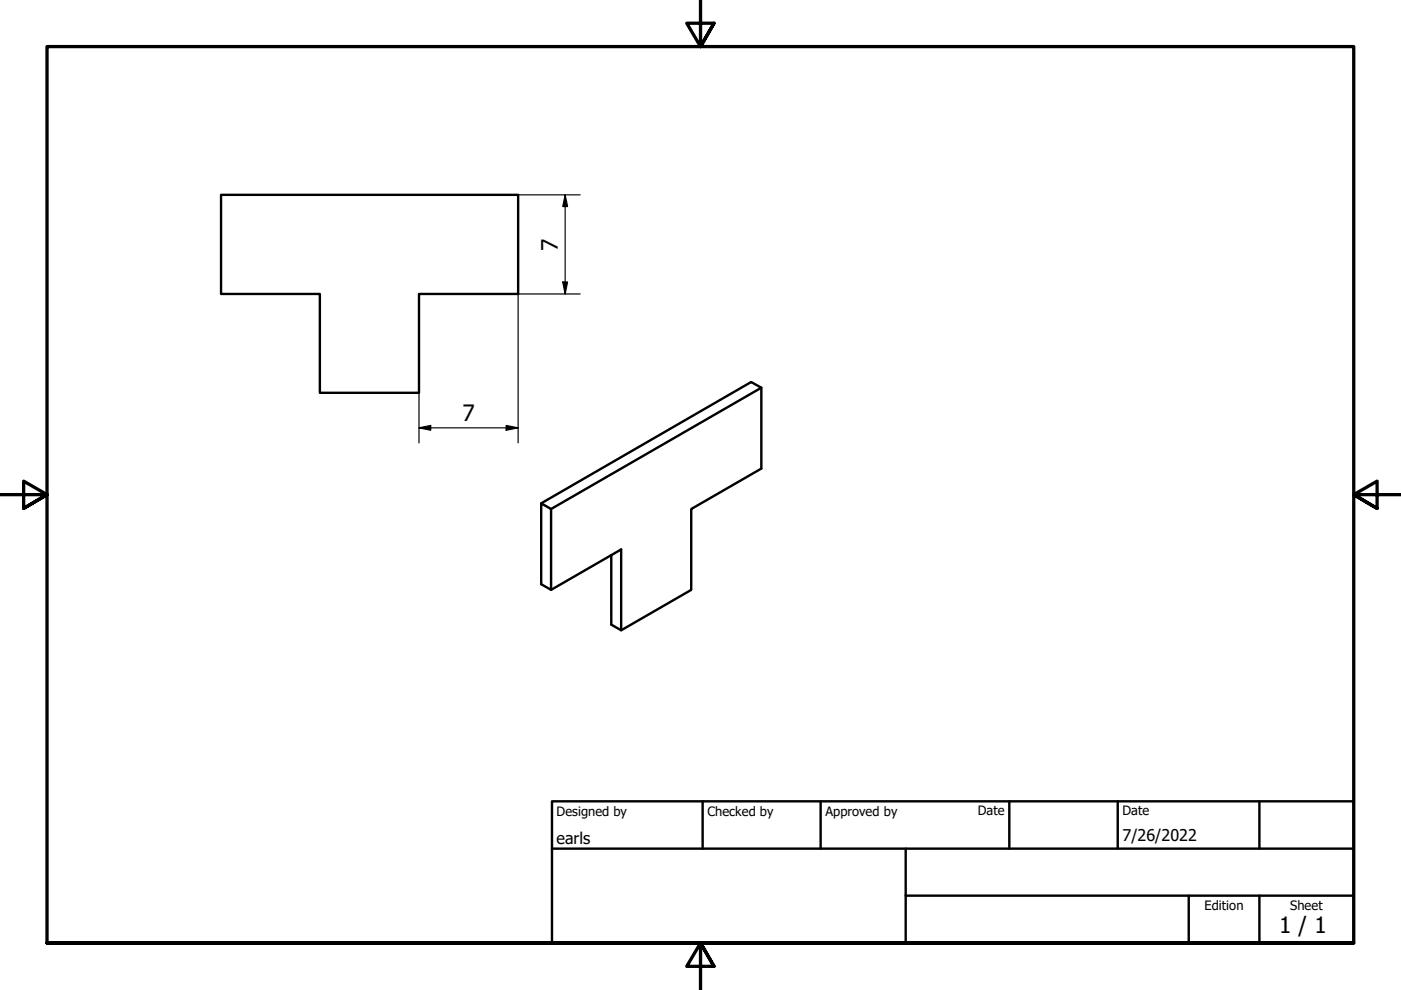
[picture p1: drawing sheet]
<svg xmlns="http://www.w3.org/2000/svg" width="297mm" height="210mm" viewBox="0 0 297 210" stroke-linecap="round" stroke-linejoin="round" font-family="sans-serif">
<!-- layer: Visible (ISO) -->
<path d="M46.9 41.3h63v21h-21.1v21h-21v-21h-20.9zM161.4 82.2v17.1l-14.8 8.6v17.2l-14.9 8.5-2.1-1.2v-14.7M114.7 106.7l44.6-25.7 2.1 1.2-44.6 25.7M116.8 125.1v-17.2l-2.1-1.2v17.2l2.1 1.2 14.9-8.6v17.1" fill="none" stroke="#000" stroke-width=".51"/>
<!-- layer: Border (ISO) -->
<path d="M148.5 -.1v10l-2.9-5h5.8l-2.9 5 2.9-5M0 104.9h10l-5-2.9v5.8l5-2.9-5 2.9M297 104.9h-10l5-2.9v5.8l-5-2.9 5 2.9M10 199.9v-190h277v190h-277h277M151.4 204.9l-2.9-5 2.9 5h-5.8l2.9-5v10" fill="none" stroke="#000" stroke-width=".7"/>
<!-- layer: Title (ISO) -->
<path d="M117 169.9h170v30h-170zM117 179.9h170M149 169.9v10M174 169.9v10M192 179.9v20M214 169.9v10M237 169.9v10M267 169.9v10M192 189.9h95M252 189.9v10M267 189.9v10" fill="none" stroke="#000" stroke-width=".51"/>
<!-- layer: Dimension (ISO) -->
<path d="M109.9 41.3h13.1M119.3 59.8h1l-.5 2.5zM119.8 41.3l.5 2.5h-1zM119.8 41.3v21M88.8 62.3v31.6M123 62.3h-13.1v31.6M88.8 90.7l2.5-.5v1zM88.8 90.7h21.1M107.3 90.2l2.6 .5-2.6 .5z" fill="none" stroke="#000" stroke-width=".25"/>
<g fill="#000">
<path d="M119.3 59.8h1l-.5 2.5z" fill-rule="evenodd"/>
<path d="M119.8 41.3l.5 2.5h-1z" fill-rule="evenodd"/>
<path d="M88.8 90.7l2.5-.5v1z" fill-rule="evenodd"/>
<path d="M107.3 90.2l2.6 .5-2.6 .5z" fill-rule="evenodd"/>
</g>
<g font-size="4.8">
<text x="118.3" y="53.1" transform="rotate(-90 118.3 53.1)">7</text>
<text x="98" y="89.2">7</text>
<text x="271.2" y="197.8">1 / 1</text>
</g>
<g font-size="3.4">
<text x="118" y="178.9">earls</text>
<text x="238" y="178.3">7/26/2022</text>
</g>
<g font-size="2.7">
<text x="118" y="173">Designed by</text>
<text x="150" y="173">Checked by</text>
<text x="175" y="173">Approved by</text>
<text x="207.3" y="172.9">Date</text>
<text x="238" y="172.9">Date</text>
<text x="255.4" y="193">Edition</text>
<text x="273.6" y="193">Sheet</text>
</g>
</svg>
